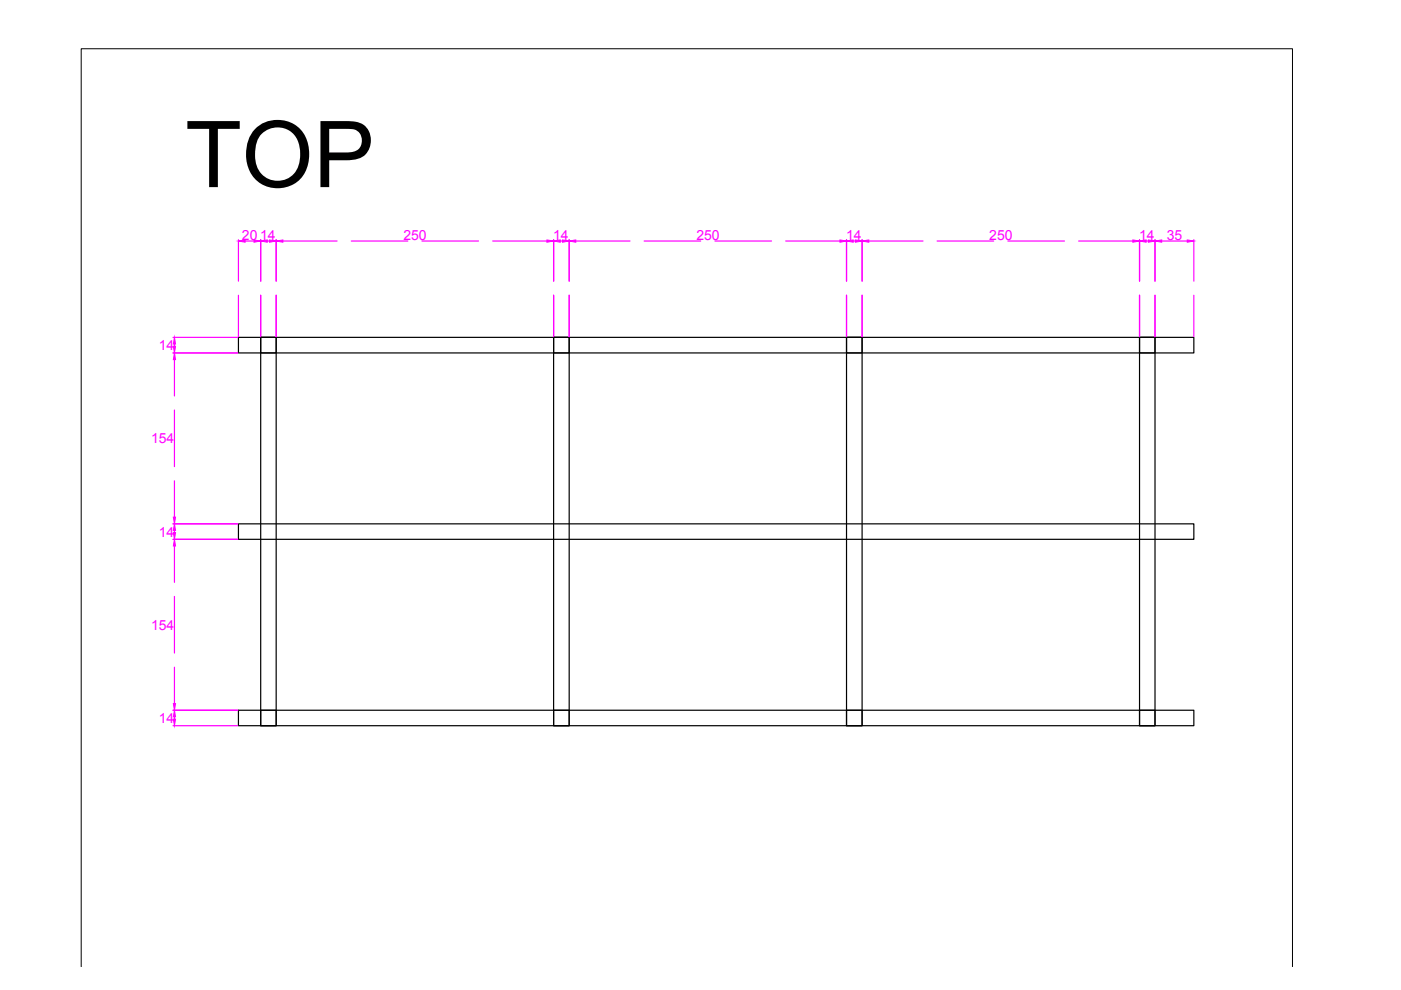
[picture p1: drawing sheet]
<svg xmlns="http://www.w3.org/2000/svg" width="297mm" height="210mm" viewBox="0 0 297 210" stroke-linecap="round" stroke-linejoin="round" font-family="sans-serif">
<!-- layer: 0 -->
<g fill="none" stroke="#000" stroke-width=".25">
<path d="M50.6 71.5h202.5v3.3h-202.5zM55.3 71.5h3.3v3.3h-3.3zM55.3 71.5h3.3v82.4h-3.3zM117.4 71.5h3.3v3.3h-3.3zM117.4 71.5h3.3v82.4h-3.3zM179.5 71.5h3.3v3.3h-3.3zM179.5 71.5h3.3v82.4h-3.3zM241.6 71.5h3.3v3.3h-3.3zM241.6 71.5h3.3v82.4h-3.3zM50.6 111.1h202.5v3.2h-202.5zM50.6 150.6h202.5v3.3h-202.5zM55.3 150.6h3.3v3.3h-3.3z"/>
<path d="M117.4 150.6h3.3v3.3h-3.3zM179.5 150.6h3.3v3.3h-3.3zM241.6 150.6h3.3v3.3h-3.3z"/>
</g>
<g fill="none" stroke="#f0f" stroke-width=".25">
<path d="M50.6 50.8v8.8M52 51.1h1.9M55.3 50.8v8.8M56.7 51.1h.4M58.6 50.8v8.8M60 51.1h11.5M74.5 51.1h12M89.5 51.1h12M104.5 51.1h11.5M117.4 50.8v8.8M118.8 51.1h.5M120.7 50.8v8.8"/>
<path d="M122.1 51.1h11.5M136.6 51.1h12M151.6 51.1h12M166.6 51.1h11.5M179.5 50.8v8.8M180.9 51.1h.5M182.8 50.8v8.8M184.2 51.1h11.5M198.7 51.1h12M213.7 51.1h12M228.7 51.1h11.5M241.6 50.8v8.8"/>
<path d="M243 51.1h.5M244.9 50.8v8.8M246.3 51.1h5.4M253.1 50.8v8.8M36.7 71.5h13.7M36.7 74.8h13.7M37 72.9v.5M37 76.2v7.8M50.6 62.6v8.8M55.3 62.6v8.8M58.6 62.6v8.8M117.4 62.6v8.8"/>
<path d="M120.7 62.6v8.8M179.5 62.6v8.8M182.8 62.6v8.8M241.6 62.6v8.8M244.9 62.6v8.8M253.1 62.6v8.8M37 86.9v12M36.7 114.3h13.7M36.7 111.1h13.7M37 101.9v7.8M37 112.5v.4M37 115.8v7.7"/>
<path d="M37 126.5v12M36.7 150.6h13.7M36.7 153.9h13.7M37 141.5v7.7M37 152v.5"/>
</g>
<g fill="#f0f" stroke="#f0f" stroke-width=".21">
<path d="M53.9 50.9l1.4 .2-1.4 .3z"/>
<path d="M50.6 51.1l1.4-.2v.5z"/>
<path d="M57.1 50.9l1.5 .2-1.5 .3z"/>
<path d="M55.3 51.1l1.4-.2v.5z"/>
<path d="M116 50.9l1.4 .2-1.4 .3z"/>
<path d="M58.6 51.1l1.4-.2v.5z"/>
<path d="M119.3 50.9l1.4 .2-1.4 .3z"/>
<path d="M117.4 51.1l1.4-.2v.5z"/>
<path d="M178.1 50.9l1.4 .2-1.4 .3z"/>
<path d="M120.7 51.1l1.4-.2v.5z"/>
<path d="M181.4 50.9l1.4 .2-1.4 .3z"/>
<path d="M179.5 51.1l1.4-.2v.5z"/>
<path d="M240.2 50.9l1.4 .2-1.4 .3z"/>
<path d="M182.8 51.1l1.4-.2v.5z"/>
<path d="M251.7 50.9l1.4 .2-1.4 .3z"/>
<path d="M244.9 51.1l1.4-.2v.5z"/>
<path d="M243.5 50.9l1.4 .2-1.4 .3z"/>
<path d="M241.6 51.1l1.4-.2v.5z"/>
<path d="M37 150.6l.2 1.4h-.4z"/>
<path d="M36.8 152.5h.4l-.2 1.4z"/>
<path d="M37 114.3l.2 1.5h-.4z"/>
<path d="M36.8 149.2h.4l-.2 1.4z"/>
<path d="M37 111.1l.2 1.4h-.4z"/>
<path d="M36.8 112.9h.4l-.2 1.4z"/>
<path d="M37 71.5l.2 1.4h-.4z"/>
<path d="M36.8 73.4h.4l-.2 1.4z"/>
<path d="M37 74.8l.2 1.4h-.4z"/>
<path d="M36.8 109.7h.4l-.2 1.4z"/>
</g>
<path d="M17.2 205v-194.7h256.8v194.7" fill="none" stroke="#000" stroke-width=".21"/>
<text font-size="19.6" x="39.3" y="39.7">TOP</text>
<g font-size="3" fill="#f0f">
<text x="51.3" y="50.9">20</text>
<text x="55.2" y="51">14</text>
<text x="85.5" y="50.9">250</text>
<text x="117.3" y="51">14</text>
<text x="147.6" y="50.9">250</text>
<text x="179.4" y="51">14</text>
<text x="209.7" y="50.9">250</text>
<text x="241.5" y="51">14</text>
<text x="247.4" y="50.9">35</text>
<text x="33.7" y="74.2">14</text>
<text x="32" y="94">154</text>
<text x="33.7" y="113.8">14</text>
<text x="32" y="133.5">154</text>
<text x="33.7" y="153.3">14</text>
</g>
</svg>
